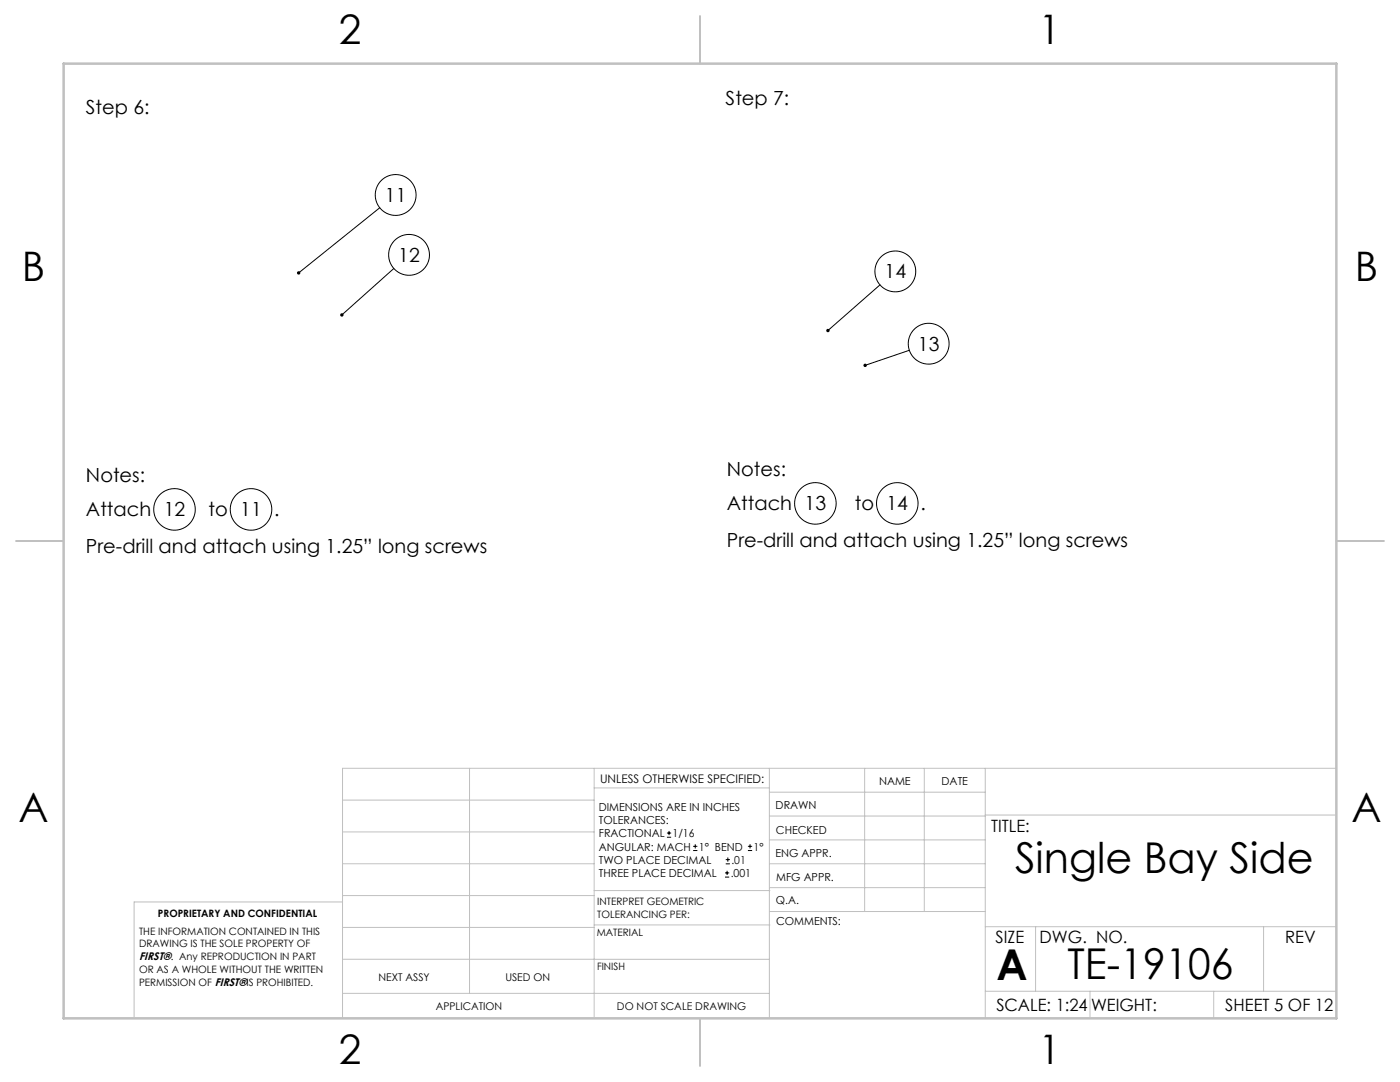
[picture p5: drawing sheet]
<svg xmlns="http://www.w3.org/2000/svg" width="279mm" height="216mm" viewBox="0 0 279 216" stroke-linecap="round" stroke-linejoin="round" font-family="sans-serif">
<g fill="none" stroke="#c0c0c0" stroke-width=".2">
<path d="M68.4 159.7h50.2M93.7 153.3v44.9M118.6 153.3v49.9M118.6 157.2h34.9M153.5 153.3v49.9M153.5 158.1h43.1M172.6 153.3v28.6M184.5 153.3v28.6M196.6 153.3v49.9M266.7 153.3h-198.3v49.9M68.4 178.7h50.2M68.4 172.4h50.2"/>
<path d="M68.4 166h50.2M68.4 180h-41.6v23.2M118.6 177.7h35.1M153.5 167.6h43.1M153.5 162.8h43.1M153.5 172.4h43.1M153.5 177.1h43.1M196.6 162.6h70.1M68.4 198.2h85.1M68.4 185.1h50.2M68.4 191.4h50.2M118.6 191.4h34.9"/>
<path d="M118.6 184.6h35.1M153.7 181.9h42.9M196.6 197.8h70.1M196.6 184.9h70.1M206.7 184.9v12.9M217.5 197.8v5.4M242.2 197.8v5.4M252.2 184.9v12.9"/>
</g>
<path d="M139.7 3.2v9.5M3.2 107.9h9.5M266.7 107.9h9.5M139.7 203.2v9.5" fill="none" stroke="#c0c0c0" stroke-width=".25"/>
<path d="M12.7 12.7h254v190.5h-254z" fill="none" stroke="#c0c0c0" stroke-width=".5"/>
<g fill="none" stroke="#000" stroke-width=".2">
<path d="M75.8 41.5l-16.2 13M78.6 53.6l-10.4 9.2M175.6 56.8l-10.4 9.2M181.5 69.9l-8.8 3M133.1 167.1h.8M133.1 166.2h.8M133.5 165.8v.8M138.3 169.7h.9M138.3 168.9h.9M138.8 168.5v.8M144.7 175h.8M144.7 174.2h.8"/>
<path d="M144.8 172.4h.9M144.8 171.5h.9M145.1 173.8v.8M145.3 171.1v.8M149.3 169.7h.8M149.3 168.9h.8M149.7 168.5v.8"/>
<circle cx="79" cy="38.9" r="4.1"/>
<circle cx="81.6" cy="50.9" r="4.1"/>
<circle cx="178.7" cy="54.2" r="4.1"/>
<circle cx="185.3" cy="68.6" r="4.1"/>
<circle cx="34.8" cy="101.6" r="4.1"/>
<circle cx="50.1" cy="101.6" r="4.1"/>
<circle cx="162.7" cy="100.4" r="4.1"/>
<circle cx="179.1" cy="100.5" r="4.1"/>
</g>
<path d="M68 62.6v.5l.2-.3-.2 .3a.34 .34 0 0 0 .5 0 .34 .34 0 0 0 0-.5 .34 .34 0 0 0-.5 0zM59.4 54.2l-.1 .5 .3-.2-.3 .2a.34 .34 0 0 0 .5 0 .34 .34 0 0 0 .1-.5 .34 .34 0 0 0-.5 0zM165 65.7v.5l.2-.2-.2 .2a.34 .34 0 0 0 .5 0 .34 .34 0 0 0 0-.5 .34 .34 0 0 0-.5 0zM172.4 72.7l-.1 .3 .4-.1-.4 .1a.34 .34 0 0 0 .5 .2 .34 .34 0 0 0 .1-.5 .34 .34 0 0 0-.5 0z" fill="#000"/>
<g font-size="8.5">
<text x="202.6" y="174.2">Single Bay Side</text>
<text x="198.9" y="195.5">A</text>
<text x="213.1" y="195.4">TE-19106</text>
</g>
<g font-size="8.1">
<text x="67.6" y="8.9">2</text>
<text x="207.3" y="8.9">1</text>
<text x="4.4" y="56.2">B</text>
<text x="270.4" y="56.2">B</text>
<text x="3.7" y="164.1">A</text>
<text x="269.7" y="164.1">A</text>
<text x="67.6" y="212.4">2</text>
<text x="207.3" y="212.4">1</text>
</g>
<g font-size="3.9">
<text x="17.2" y="22.8">Step 6:</text>
<text x="144.8" y="20.9">Step 7:</text>
<text x="76.8" y="40.3">11</text>
<text x="79.5" y="52.2">12</text>
<text x="176.5" y="55.5">14</text>
<text x="183.2" y="70">13</text>
<text x="145.1" y="95">Notes:</text>
<text x="17.2" y="96.2">Notes:</text>
<text x="145.1" y="101.7">Attach 13</text>
<text x="170.6" y="101.7">to 14 .</text>
<text x="17.2" y="102.9">Attach 12</text>
<text x="41.6" y="102.9">to 11 .</text>
<text x="17.2" y="110.3">Pre-drill and attach using 1.25” long screws</text>
<text x="145.1" y="109.1">Pre-drill and attach using 1.25” long screws</text>
</g>
<g font-size="3.4">
<text x="197.8" y="166">TITLE:</text>
<text x="198.7" y="188.1">SIZE</text>
<text x="207.5" y="188.1">DWG. NO.</text>
<text x="256.5" y="188.2">REV</text>
<text x="198.8" y="201.7">SCALE: 1:24</text>
<text x="217.7" y="201.8">WEIGHT:</text>
<text x="244.5" y="201.7">SHEET 5 OF 12</text>
</g>
<text font-size="2.4" x="119.8" y="156.2">UNLESS OTHERWISE SPECIFIED:</text>
<g font-size="2.2">
<text x="119.5" y="161.8">DIMENSIONS ARE IN INCHES</text>
<text x="154.8" y="161.4">DRAWN</text>
<text x="175.4" y="156.6">NAME</text>
<text x="187.9" y="156.7">DATE</text>
<text x="119.5" y="164.4">TOLERANCES:</text>
<text x="119.5" y="167.1">FRACTIONAL</text>
<text x="134.2" y="167.1">1/16</text>
<text x="154.9" y="166.3">CHECKED</text>
<text x="119.5" y="172.4">TWO PLACE DECIMAL</text>
<text x="119.5" y="169.7">ANGULAR: MACH</text>
<text x="139.5" y="169.7">1° BEND</text>
<text x="146" y="172.4">.01</text>
<text x="150.4" y="169.7">1°</text>
<text x="154.8" y="171">ENG APPR.</text>
<text x="119.5" y="175">THREE PLACE DECIMAL</text>
<text x="145.8" y="175">.001</text>
<text x="154.9" y="175.7">MFG APPR.</text>
<text x="154.9" y="180.4">Q.A.</text>
<text x="154.9" y="184.6">COMMENTS:</text>
<text x="27.8" y="191.6">FIRST®. Any REPRODUCTION IN PART</text>
</g>
<g font-size="2.1">
<text x="75.5" y="195.7">NEXT ASSY</text>
<text x="100.9" y="195.7">USED ON</text>
<text x="86.9" y="201.5">APPLICATION</text>
<text x="123.1" y="201.6">DO NOT SCALE DRAWING</text>
</g>
<g font-size="2">
<text x="31.5" y="182.9">PROPRIETARY AND CONFIDENTIAL</text>
<text x="119.2" y="180.6">INTERPRET GEOMETRIC</text>
<text x="119.2" y="183.1">TOLERANCING PER:</text>
<text x="27.8" y="186.5">THE INFORMATION CONTAINED IN THIS</text>
<text x="27.8" y="189">DRAWING IS THE SOLE PROPERTY OF</text>
<text x="119.1" y="186.7">MATERIAL</text>
<text x="27.8" y="194.1">OR AS A WHOLE WITHOUT THE WRITTEN</text>
<text x="27.8" y="196.7">PERMISSION OF FIRST®IS PROHIBITED.</text>
<text x="119.1" y="193.5">FINISH</text>
</g>
</svg>
